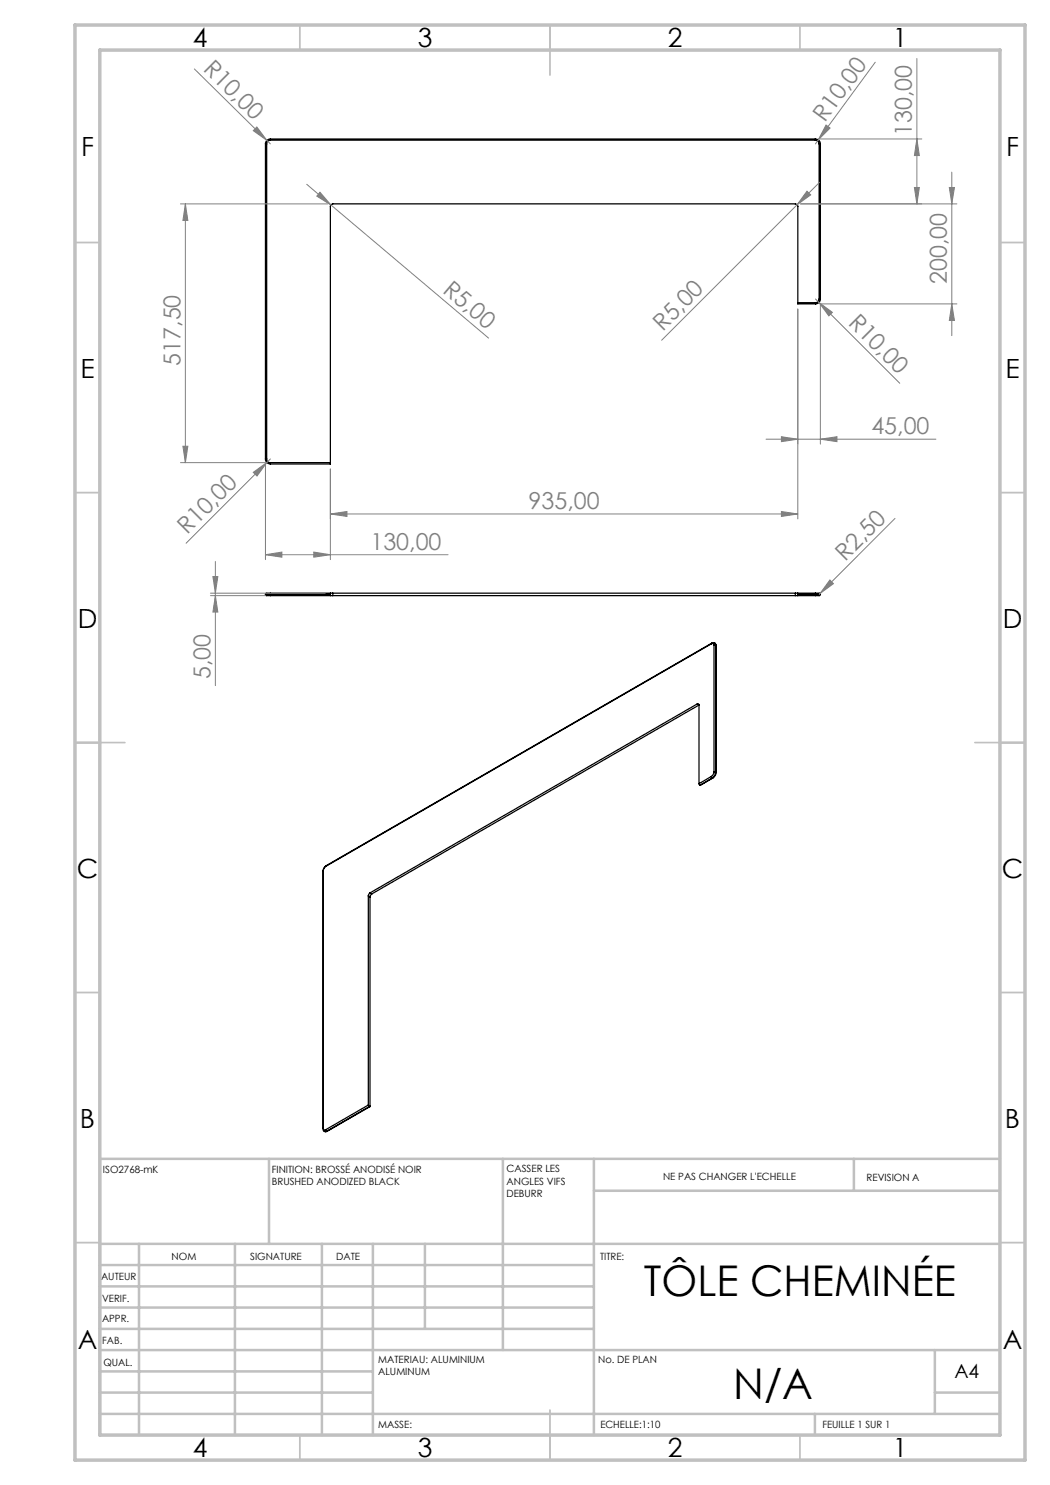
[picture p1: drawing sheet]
<svg xmlns="http://www.w3.org/2000/svg" width="210mm" height="297mm" viewBox="0 0 210 297" stroke-linecap="round" stroke-linejoin="round" font-family="sans-serif">
<g fill="none" stroke="#000" stroke-width=".25">
<path d="M53.1 28.8h.2M53.1 28.8v63M53.3 28.8v63M54.1 28a.72 .72 0 0 0-.8 .8M54.1 27.8v.2M54.1 27.8a.96 .96 0 0 0-1 1M54.1 28h109M54.1 27.8h109M163.1 28a.72 .72 0 0 1 .7 .8M163.1 27.8v.2M163.1 27.8a.96 .96 0 0 1 1 1M163.8 28.8h.3"/>
<path d="M163.8 28.8v31M164.1 28.8v31M163.8 59.8a.72 .72 0 0 1-.7 .7M163.8 59.8h.3M164.1 59.8a.96 .96 0 0 1-1 1M159.6 60.5v-19.3l-.3-.3-.2-.1h-92.6l-.4 .4v51.3M159.6 60.5v.3h3.5M159.6 60.5h3.5M163.1 60.5v.3M53.1 91.8a1.02 1.02 0 0 0 1 1M53.1 91.8h.2M53.3 91.8a.72 .72 0 0 0 .8 .7"/>
<path d="M54.1 92.5v.3M54.1 92.5h12M66.1 92.5v.3h-12M53.1 118.9l.2 .2h.8M53.1 118.9h1M54.1 118.9v.2M54.1 118.6h-.9l-.1 .3M54.1 118.6v.3M54.1 118.9h12M54.1 119.1h12M54.1 118.6h12M66.1 118.9v.2"/>
<path d="M66.1 118.6v.3M66.1 119.1h.5M66.1 118.6h.5M66.6 119.1h92.5M66.6 118.6h92.5M66.6 118.6v.5M159.1 119.1h.5M159.1 118.6h.5M159.1 118.6v.5M159.6 118.6v.3M159.6 118.9v.2M159.6 118.9h3.5"/>
<path d="M159.6 119.1h3.5M159.6 118.6h3.5M163.1 118.6v.3M163.1 118.9h1M163.1 118.6h.8l.2 .3M163.1 118.9v.2M164.1 118.9l-.2 .2h-.8M142.3 128.8a.33 .33 0 0 1 .3-.1 .33 .33 0 0 1 .2 .4M142.3 128.8l-77.1 44.4M142.3 128.7v.1M142.3 128.7l-77.1 44.4M142.8 129.1h.4"/>
<path d="M142.8 129.1v25.3M142.9 128.6l-.6 .1M142.9 128.6l.3 .6M142.9 128.6l.3 .5M143.2 129.1v.1M143.2 129.1v25.3M143.2 129.2v25.3M139.5 140.8h.2l.1 .2M139.5 140.8l-65.5 37.8M139.5 140.8l.3 .2M139.8 156.7l.2 .4M139.8 141v15.7"/>
<path d="M139.8 141l-65.4 37.8M142.3 155.3l.2 .3M142.3 155.3l-2.5 1.4M142.5 155.6h.1M142.5 155.6l-2.5 1.5M142.6 155.6l-2.6 1.5M142.8 154.4l-.2 .6-.3 .3M142.8 154.4h.4M143.2 154.4a1.6 1.6 0 0 1-.7 1.2M143.2 154.4v.1M143.2 154.5l-.1 .5-.5 .6M64.6 174.3v51.4"/>
<path d="M64.7 174.2l-.1 .1M64.7 174.2v51.4M65.2 173.2l-.5 .6v.4M65.2 173.1l-.4 .5-.2 .7M65.2 173.1v.1M73.7 179.2v41.8M73.7 179.2l.3 .2M74 178.6l-.3 .6M74 179.4v41.9h-.2M74 178.6l.4 .2M74.4 178.8l-.4 .6M64.6 225.7l.1 .4 .2 .2"/>
<path d="M64.7 225.6a.32 .32 0 0 0 .1 .4 .32 .32 0 0 0 .4-.1M64.7 225.6l-.1 .1M65.2 225.9l.2 .3M65.4 226.2h.1M65.4 226.2l-.5 .1M65.5 226.2l-.6 .1M73.7 221l.1 .3M73.7 221l-8.5 4.9M73.8 221.3l-8.4 4.9M74 221.3l-8.5 4.9"/>
</g>
<g fill="none" stroke="#808080" stroke-width=".2">
<path d="M38.9 13.8l14.5 14.3M175 12.4l-11.3 15.6M183.4 11.7v29.1M51.4 25.4l2 2.7-2.7-2zM53.4 28.1l.7 .7M61.3 36.9l4.9 4.1M64 38.4l2.2 2.6-2.8-1.8zM161.4 38.2l.7 .8-2.7 2zM163.7 28l-.6 .8M163.9 36.4l-31.6 31.6M164.1 27.8h20.3M165.2 25l.8 .6-2.3 2.4z"/>
<path d="M182.9 37.5h1l-.5 3.3zM183.4 27.8l.5 3.3h-1zM189.9 37.5h1l-.5 3.3zM190.4 34.4v32.7M36.1 40.8h29.5M37.1 40.8v51.7M37.1 40.8l.5 3.3h-1zM66.2 41l31.5 26.6M160.1 40.8h31.3M163.1 59.8l16.9 16.9M159.6 61.8v42M163.8 60.5l2.7 2-.7 .7z"/>
<path d="M190.4 60.8l.5 3.3h-1zM191.4 60.8h-27.3v28M36.1 92.5h17M36.6 89.2h1l-.5 3.3zM50.7 94.5l2.7-2-2 2.7zM53.1 92.8v19.1M54.1 91.8l-16.9 16.9M66.1 93.8v18.1M153.2 87.8h34M156.3 87.3l3.3 .5-3.3 .5zM164.1 87.8l3.3-.5v1zM42.1 119.1h11"/>
<path d="M42.1 118.6h23M42.6 115.3h1l-.5 3.3zM43.1 119.1l.5 3.3h-1zM43.1 112.3v24.8M53.1 110.9l3.3-.5v1zM53.1 110.9h36.5M62.8 110.4l3.3 .5-3.3 .5zM66.1 102.8l3.3-.5v1zM66.1 102.8h93.5M156.3 102.3l3.3 .5-3.3 .5zM166 116l.7 .7-2.7 2zM179 103.7l-15.2 15.2"/>
</g>
<g fill="none" stroke="#c0c0c0" stroke-width=".35">
<path d="M60 5v5M110 5v10M160 5v5M15 48.5h5M200 48.5h5M15 98.5h5M200 98.5h5M15 148.5h10M195 148.5h10M15 198.5h5M200 198.5h5M15 248.5h5"/>
<path d="M200 248.5h5M60 287v5M110 282v10M160 287v5"/>
</g>
<g fill="none" stroke="#c0c0c0" stroke-width=".5">
<path d="M53.8 231.8v17M100.6 231.8v38.2M118.8 231.8v55.2M118.8 238.2h81.2M170.8 231.8v6.4M200 231.8h-180v55.2M20 248.8h180M20 257.3h98.8M20 253h98.8M27.8 248.8v38.2M47 248.8v38.2M64.4 248.8v38.2"/>
<path d="M74.6 248.8v38.2M85 248.8v17M20 265.8h98.8M20 261.5h98.8M20 278.5h54.6M20 274.3h54.6M20 270h180M187 278.5h13M187 270v12.8M20 282.8h180M163 282.8v4.2"/>
</g>
<path d="M15 5h190v287h-190zM20 10h180v277h-180z" fill="none" stroke="#c0c0c0" stroke-width=".7"/>
<g fill="#808080">
<path d="M51.4 25.4l2 2.7-2.7-2z"/>
<path d="M161.4 38.2l.7 .8-2.7 2z"/>
<path d="M166 116l.7 .7-2.7 2z"/>
<path d="M50.7 94.5l2.7-2-2 2.7z"/>
<path d="M165.2 25l.8 .6-2.3 2.4z"/>
<path d="M163.8 60.5l2.7 2-.7 .7z"/>
<path d="M64 38.4l2.2 2.6-2.8-1.8z"/>
<path d="M164.1 87.8l3.3-.5v1zM156.3 87.3l3.3 .5-3.3 .5z"/>
<path d="M53.1 110.9l3.3-.5v1zM62.8 110.4l3.3 .5-3.3 .5z"/>
<path d="M43.1 119.1l.5 3.3h-1zM42.6 115.3h1l-.5 3.3z"/>
<path d="M182.9 37.5h1l-.5 3.3zM183.4 27.8l.5 3.3h-1z"/>
<path d="M37.1 40.8l.5 3.3h-1zM36.6 89.2h1l-.5 3.3zM189.9 37.5h1l-.5 3.3zM190.4 60.8l.5 3.3h-1z"/>
<path d="M66.1 102.8l3.3-.5v1zM156.3 102.3l3.3 .5-3.3 .5z"/>
</g>
<g font-size="8.5">
<text x="128.8" y="259.3">TÔLE CHEMINÉE</text>
<text x="146.7" y="279.7">N/A</text>
</g>
<g font-size="5.3">
<text x="38.5" y="9.5">4</text>
<text x="83.5" y="9.5">3</text>
<text x="133.6" y="9.5">2</text>
<text x="178.6" y="9.5">1</text>
<text x="16.2" y="31.3">F</text>
<text x="201.2" y="31.3">F</text>
<text x="16.1" y="75.5">E</text>
<text x="201.1" y="75.5">E</text>
<text x="15.5" y="125.5">D</text>
<text x="200.5" y="125.5">D</text>
<text x="15.4" y="175.5">C</text>
<text x="200.4" y="175.5">C</text>
<text x="16" y="225.5">B</text>
<text x="201" y="225.5">B</text>
<text x="15.5" y="269.8">A</text>
<text x="200.5" y="269.8">A</text>
<text x="38.5" y="291.5">4</text>
<text x="83.5" y="291.5">3</text>
<text x="133.6" y="291.5">2</text>
<text x="178.6" y="291.5">1</text>
</g>
<g font-size="4.7" fill="#808080">
<text x="40.5" y="14" transform="rotate(45 40.5 14)">R10,00</text>
<text x="165" y="24.6" transform="rotate(-54 165 24.6)">R10,00</text>
<text x="182.4" y="27.2" transform="rotate(-90 182.4 27.2)">130,00</text>
<text x="88.3" y="58.3" transform="rotate(40 88.3 58.3)">R5,00</text>
<text x="189.4" y="56.9" transform="rotate(-90 189.4 56.9)">200,00</text>
<text x="169.5" y="64.8" transform="rotate(45 169.5 64.8)">R10,00</text>
<text x="132.5" y="66.4" transform="rotate(-45 132.5 66.4)">R5,00</text>
<text x="36.1" y="73.1" transform="rotate(-90 36.1 73.1)">517,50</text>
<text x="174.3" y="86.8">45,00</text>
<text x="105.7" y="101.8">935,00</text>
<text x="37.5" y="107" transform="rotate(-45 37.5 107)">R10,00</text>
<text x="74.1" y="109.9">130,00</text>
<text x="169" y="112.3" transform="rotate(-45 169 112.3)">R2,50</text>
<text x="42.1" y="135.8" transform="rotate(-90 42.1 135.8)">5,00</text>
</g>
<text font-size="3.9" x="190.9" y="275.5">A4</text>
<g font-size="2">
<text x="20.6" y="234.6">ISO2768-mK</text>
<text x="54.4" y="234.6">FINITION: BROSSÉ ANODISÉ NOIR</text>
<text x="54.4" y="237.1">BRUSHED ANODIZED BLACK</text>
<text x="101.3" y="234.5">CASSER LES</text>
<text x="101.3" y="237">ANGLES VIFS</text>
<text x="101.3" y="239.5">DEBURR</text>
<text x="132.6" y="236">NE PAS CHANGER L'ECHELLE</text>
<text x="173.3" y="236.2">REVISION A</text>
<text x="34.3" y="252">NOM</text>
<text x="50" y="251.9">SIGNATURE</text>
<text x="67.2" y="251.9">DATE</text>
<text x="120" y="251.9">TITRE:</text>
<text x="20.2" y="256.1">AUTEUR</text>
<text x="20.4" y="260.3">VERIF.</text>
<text x="20.4" y="264.4">APPR.</text>
<text x="20.5" y="268.8">FAB.</text>
<text x="20.7" y="273.1">QUAL.</text>
<text x="75.7" y="272.5">MATERIAU: ALUMINIUM</text>
<text x="75.7" y="275">ALUMINUM</text>
<text x="119.6" y="272.5">No. DE PLAN</text>
<text x="75.6" y="285.5">MASSE:</text>
<text x="120.1" y="285.6">ECHELLE:1:10</text>
<text x="164.5" y="285.6">FEUILLE 1 SUR 1</text>
</g>
</svg>
